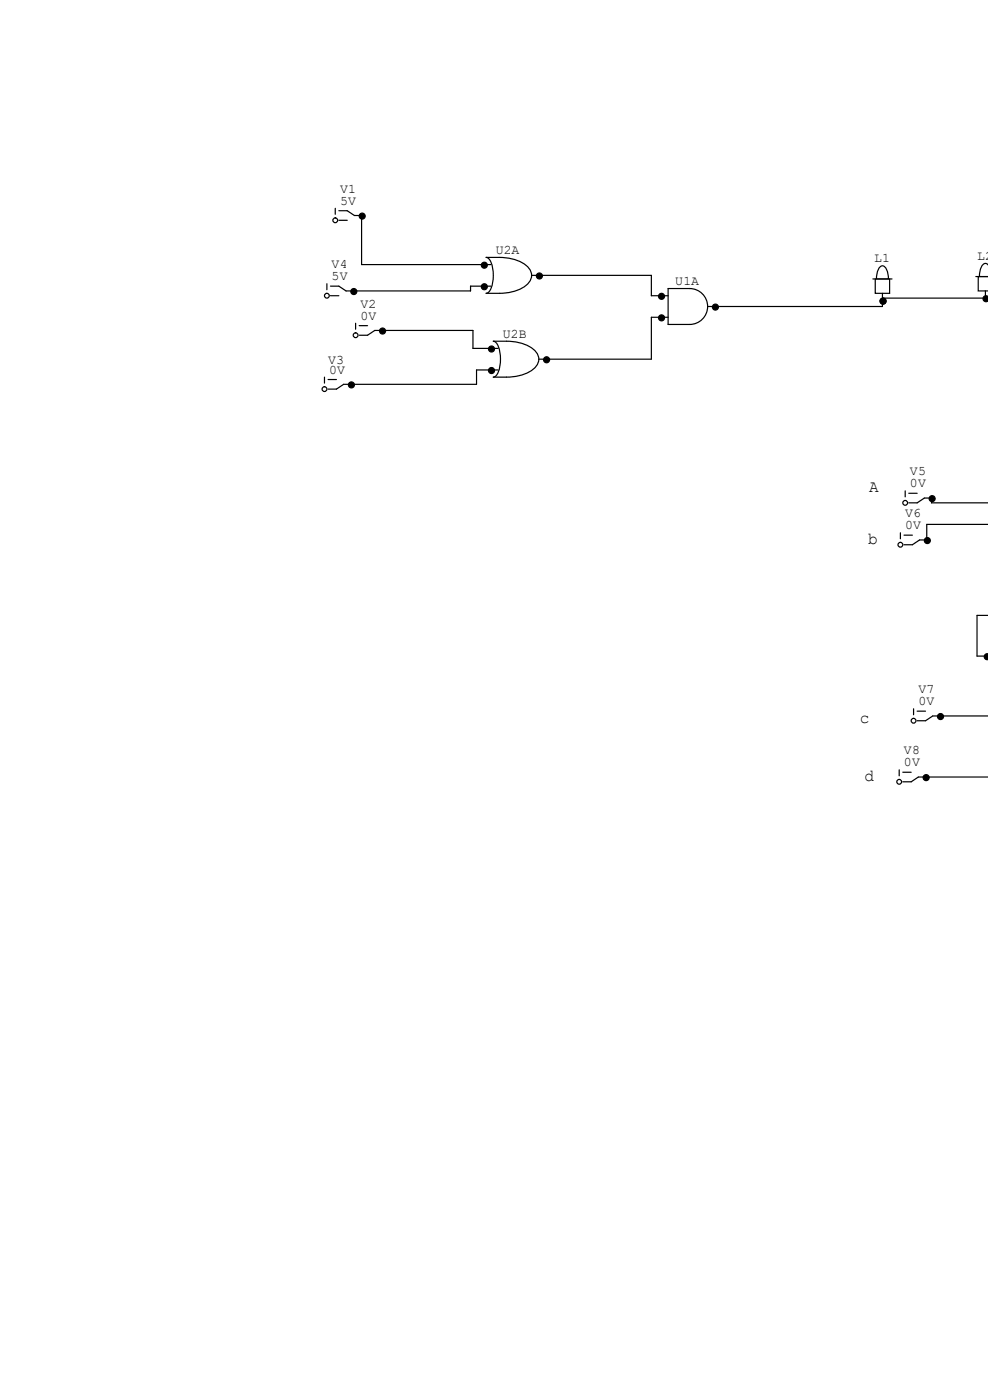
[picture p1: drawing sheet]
<svg xmlns="http://www.w3.org/2000/svg" width="210mm" height="297mm" viewBox="0 0 210 297" stroke-linecap="round" stroke-linejoin="round" font-family="sans-serif">
<g fill="none" stroke="#000" stroke-width=".25">
<path d="M71.1 44.2v1.3M71.9 44.7h1.8l1.5 1h1.5M71.9 46.7h1.8M69.3 60.2v1.3M70.1 60.7h1.8l1.5 1h1.5M70.1 62.7h1.8M75.4 68.6v1.2M76.2 69.1h1.8M81 70.1h-1.5l-1.5 1h-1.8M68.8 80v1.3M69.6 80.5h1.8M74.4 81.5h-1.5l-1.5 1h-1.8"/>
<path d="M191 113v1.3M191.8 113.5h1.7M192 104.1v1.3M192.8 104.6h1.8M196.6 114.6h-1.5l-1.6 1h-1.7M197.6 105.7h-1.5l-1.5 1h-1.8M209.3 139.2h.3M193.8 150.4v1.2M194.6 150.9h1.7M199.4 151.9h-1.5l-1.6 1h-1.7M190.8 163.3v1.3M191.5 163.8h1.8"/>
<path d="M196.3 164.8h-1.5l-1.5 1.1h-1.8"/>
<circle cx="71.1" cy="46.7" r=".51"/>
<circle cx="69.3" cy="62.7" r=".51"/>
<circle cx="75.4" cy="71.1" r=".51"/>
<circle cx="68.8" cy="82.6" r=".51"/>
<circle cx="191" cy="115.6" r=".51"/>
<circle cx="192" cy="106.7" r=".51"/>
<circle cx="193.8" cy="152.9" r=".51"/>
<circle cx="190.8" cy="165.9" r=".51"/>
</g>
<g fill="#fff" stroke="#000" stroke-width=".25">
<path d="M208.4 56.3l.6-.4 .4 .1 .2 .3v4.8l-.2 .3a.91 .91 0 0 1-1.3-.8 5.2 5.2 0 0 1 .3-4.3z" fill-rule="evenodd"/>
<path d="M207.5 58.7h2.1v3h-2.1z" fill-rule="evenodd"/>
</g>
<path d="M207 58.7h2.6M209 61.7v1.5" fill="none" stroke="#000" stroke-width=".25"/>
<g fill="#fff" stroke="#000" stroke-width=".25">
<path d="M186.6 56.8a.73 .73 0 0 1 1.2 0 4.6 4.6 0 0 1-.3 5.1 .91 .91 0 0 1-1.2-.7 5.2 5.2 0 0 1 .3-4.4z" fill-rule="evenodd"/>
<path d="M185.7 59.2h3v3h-3z" fill-rule="evenodd"/>
</g>
<g fill="none" stroke="#000" stroke-width=".25">
<path d="M76.7 45.7v10.4h27.4M103.1 54.6a16 16 0 0 1 6.9 .7 3.8 3.8 0 0 1 2.8 3.1 3.8 3.8 0 0 1-2.8 3.1 14.4 14.4 0 0 1-6.9 .7 1.69 1.69 0 0 0 1.2-1.4 7.5 7.5 0 0 0-.5-5.8zM112.8 58.4h25.4v4.3h3.5M185.2 59.2h4M81 70.1h19.3v3.8h5.4M104.1 60.7h-4.3v1h-24.9M104.6 72.4a16 16 0 0 1 6.9 .7 3.8 3.8 0 0 1 2.8 3.1 3.8 3.8 0 0 1-2.8 3.1 14.4 14.4 0 0 1-6.9 .7 1.69 1.69 0 0 0 1.2-1.4 7.5 7.5 0 0 0-.5-5.8zM105.7 78.5h-4.6v3h-26.7M141.7 61.2h4.6a3.8 3.8 0 0 1 3.8 3.8 3.8 3.8 0 0 1-3.8 3.8h-4.6zM141.7 67.3h-3.5v8.9h-23.9M187.2 62.2v2.8h-37.1M187.2 63.2h21.8"/>
<path d="M197.6 105.7v1h12M209.6 111.3h-13v3.3M209.6 130.6h-2.3v8.6h2M199.4 151.9h10.2M196.3 164.8h13.3"/>
</g>
<g fill="#000" stroke="#000" stroke-width=".25">
<path d="M208.7 62.9a.56 .56 0 0 1 .8-.1 .56 .56 0 0 1 .1 .8 .58 .58 0 0 1-.9 .3 .58 .58 0 0 1 0-1z" fill-rule="evenodd"/>
<path d="M209 138.9l.6-.2v1.2a.62 .62 0 0 1-.7-.3 .62 .62 0 0 1 .1-.7z" fill-rule="evenodd"/>
<circle cx="76.8" cy="45.8" r=".64"/>
<circle cx="102.7" cy="56.3" r=".64"/>
<circle cx="114.4" cy="58.5" r=".64"/>
<circle cx="75.1" cy="61.8" r=".64"/>
<circle cx="81.2" cy="70.2" r=".64"/>
<circle cx="102.7" cy="60.8" r=".64"/>
<circle cx="104.3" cy="78.6" r=".64"/>
<circle cx="104.3" cy="74" r=".64"/>
<circle cx="116" cy="76.3" r=".64"/>
<circle cx="140.3" cy="67.4" r=".64"/>
<circle cx="140.3" cy="62.9" r=".64"/>
<circle cx="151.8" cy="65.2" r=".64"/>
<circle cx="187.3" cy="63.9" r=".64"/>
<circle cx="74.5" cy="81.7" r=".64"/>
<circle cx="196.7" cy="114.7" r=".64"/>
<circle cx="197.7" cy="105.8" r=".64"/>
<circle cx="199.5" cy="152" r=".64"/>
<circle cx="196.5" cy="165" r=".64"/>
</g>
<g font-size="3.6">
<text x="184.4" y="104.4">A</text>
<text x="184.1" y="115.3">b</text>
<text x="182.4" y="153.4">c</text>
<text x="183.4" y="165.6">d</text>
</g>
<g font-size="2.8">
<text x="72.1" y="40.9">V1</text>
<text x="72.1" y="43.4">5V</text>
<text x="105.2" y="53.8">U2A</text>
<text x="70.4" y="56.9">V4</text>
<text x="70.4" y="59.4">5V</text>
<text x="185.4" y="55.6">L1</text>
<text x="207.3" y="55.1">L2</text>
<text x="76.5" y="65.3">V2</text>
<text x="143.3" y="60.5">U1A</text>
<text x="76.5" y="67.8">0V</text>
<text x="106.7" y="71.6">U2B</text>
<text x="69.6" y="77.2">V3</text>
<text x="69.8" y="79.2">0V</text>
<text x="193" y="100.8">V5</text>
<text x="193" y="103.4">0V</text>
<text x="192" y="109.7">V6</text>
<text x="192" y="112.3">0V</text>
<text x="194.8" y="147.1">V7</text>
<text x="194.8" y="149.6">0V</text>
<text x="191.8" y="160">V8</text>
<text x="191.8" y="162.6">0V</text>
</g>
</svg>
